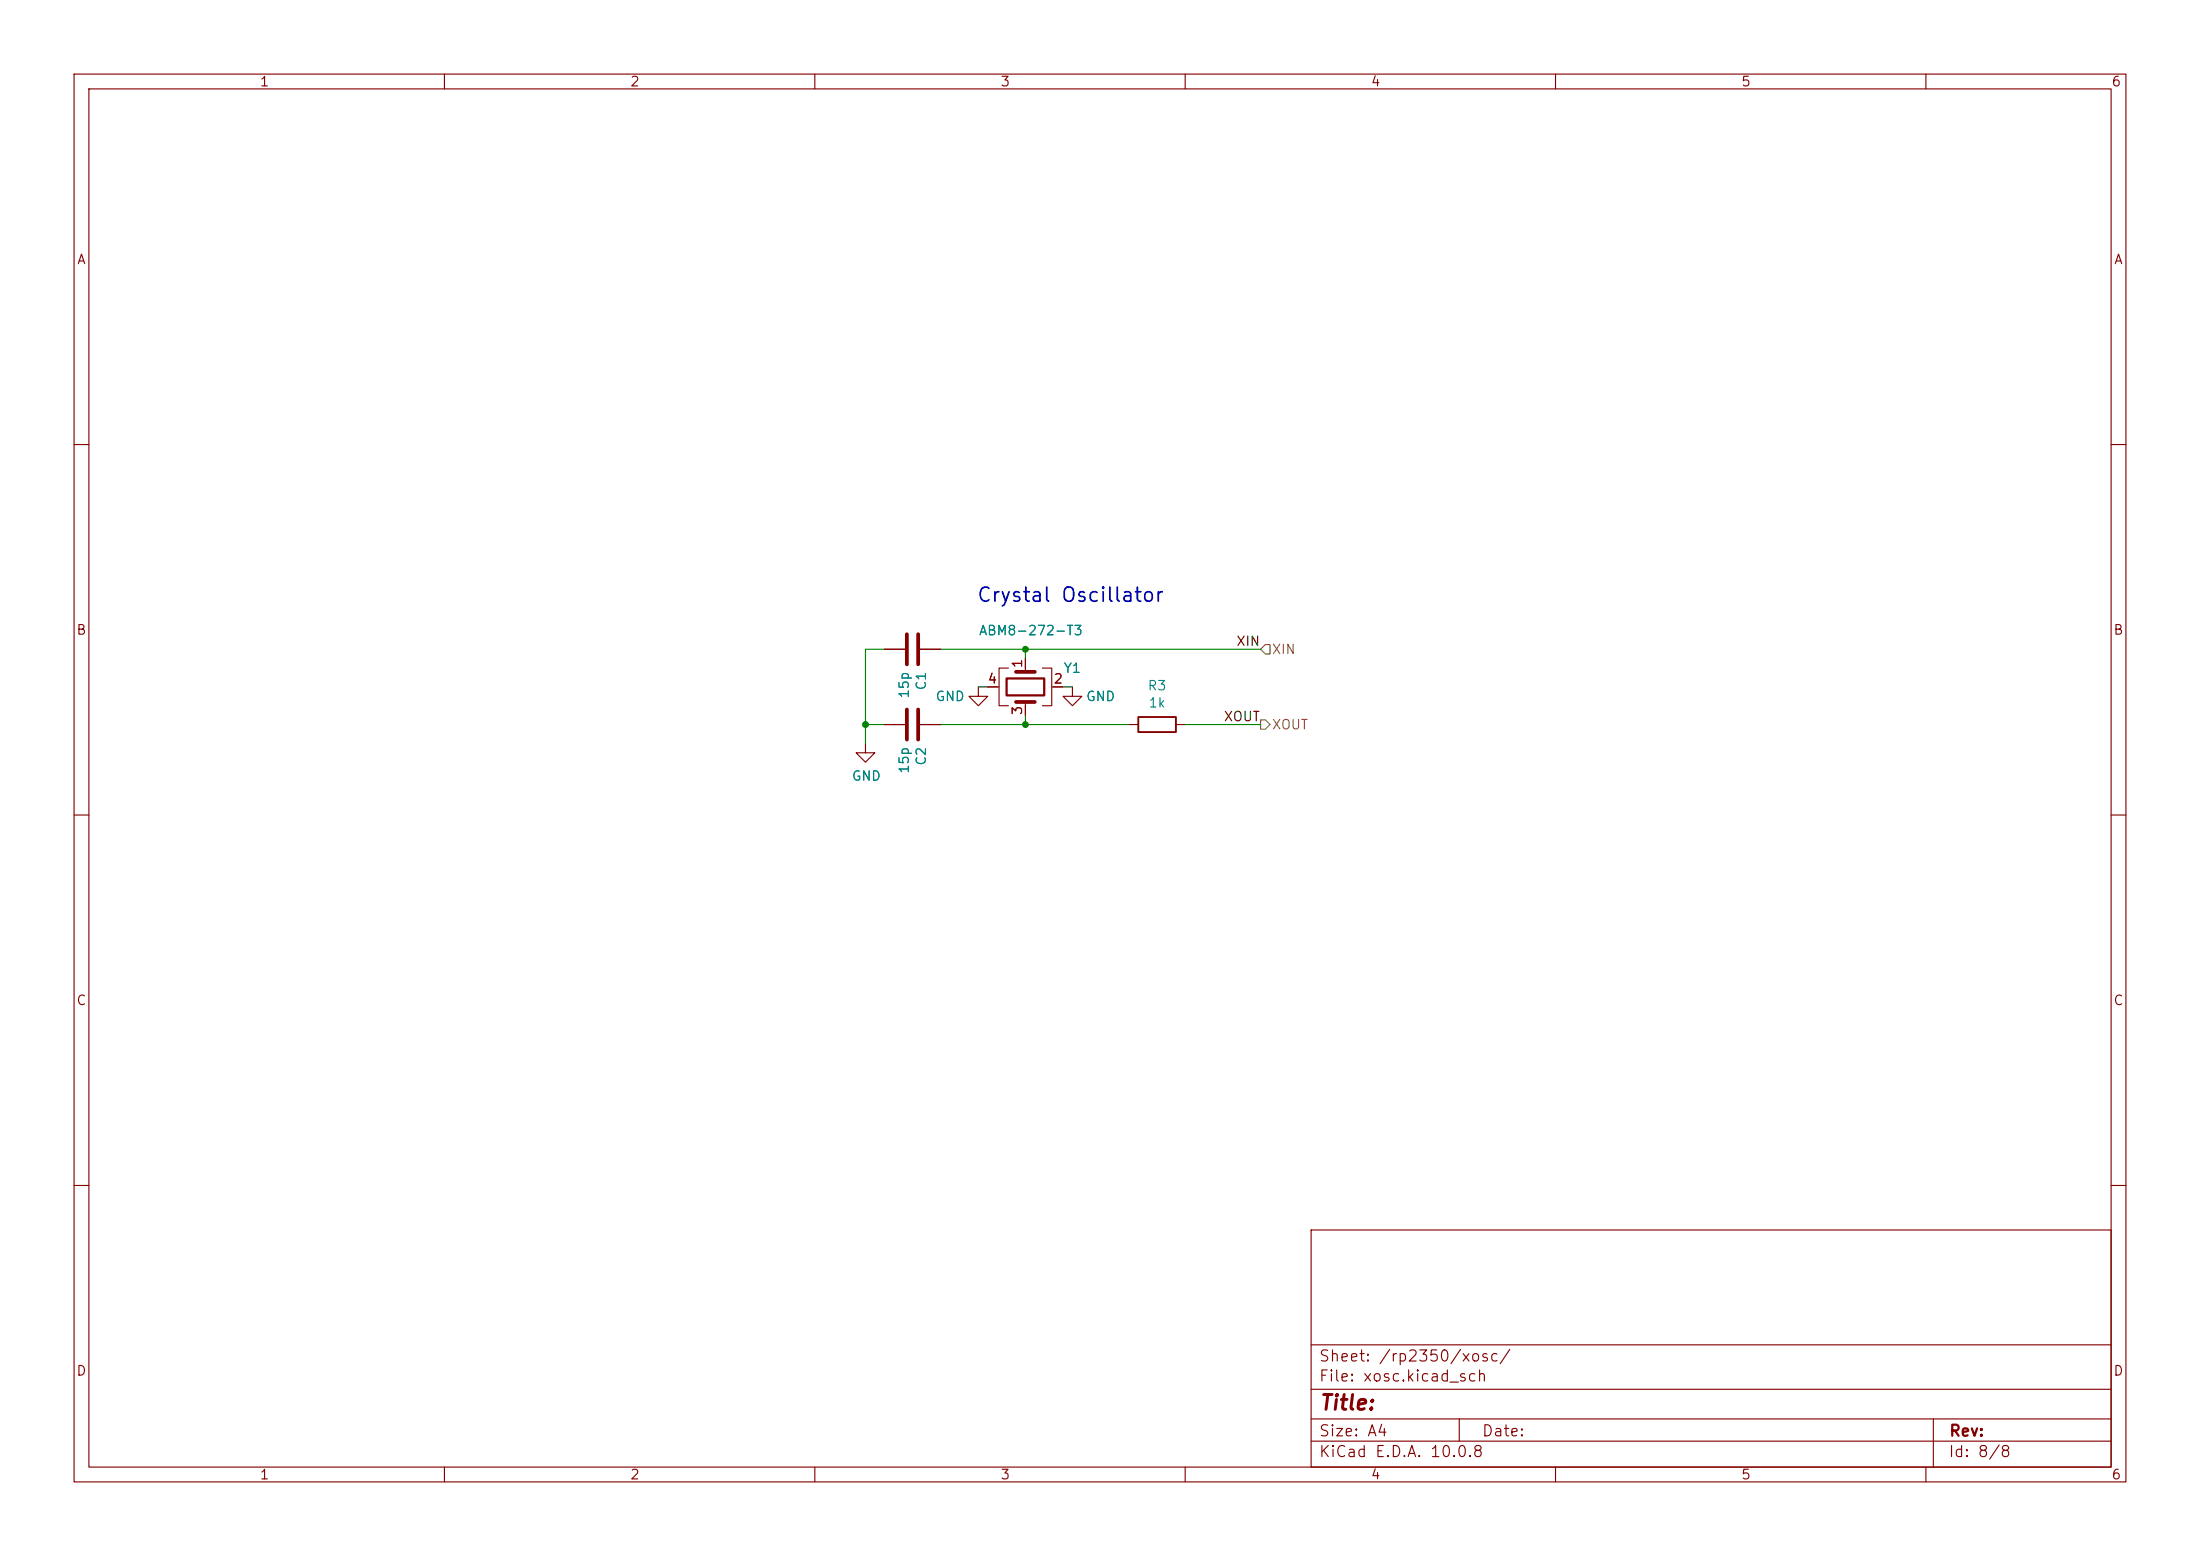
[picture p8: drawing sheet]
(kicad_sch
 (version 20260306)
 (generator "eeschema")
 (generator_version "10.0")
 (paper "A4")
 (lib_symbols
  (symbol "Device:C"
   (pin_numbers (hide yes))
   (pin_names
    (offset 0.254)) (exclude_from_sim no) (in_bom yes) (on_board yes)
   (in_pos_files yes)
   (duplicate_pin_numbers_are_jumpers no)
   (property "Reference" "C" (at 0.635 2.54 0) (show_name no) (do_not_autoplace no) (effects (font (size 1.27 1.27)) (justify left)))
   (property "Value" "C" (at 0.635 -2.54 0) (show_name no) (do_not_autoplace no) (effects (font (size 1.27 1.27)) (justify left)))
   (property "Footprint" "" (at 0.9652 -3.81 0) (show_name no) (do_not_autoplace no) (hide yes) (effects (font (size 1.27 1.27))))
   (property "Datasheet" "" (at 0 0 0) (show_name no) (do_not_autoplace no) (hide yes) (effects (font (size 1.27 1.27))))
   (property "Description" "Unpolarized capacitor" (at 0 0 0) (show_name no) (do_not_autoplace no) (hide yes) (effects (font (size 1.27 1.27))))
   (symbol "C_0_1"
    (polyline (pts (xy -2.032 0.762) (xy 2.032 0.762)) (stroke (width 0.508) (type default)) (fill (type none)))
    (polyline (pts (xy -2.032 -0.762) (xy 2.032 -0.762)) (stroke (width 0.508) (type default)) (fill (type none))))
   (symbol "C_1_1"
    (pin passive line (at 0 3.81 270) (length 2.794) (name "" (effects (font (size 1.27 1.27)))) (number "1" (effects (font (size 1.27 1.27)))))
    (pin passive line (at 0 -3.81 90) (length 2.794) (name "" (effects (font (size 1.27 1.27)))) (number "2" (effects (font (size 1.27 1.27))))))
   (embedded_fonts no))
  (symbol "Device:Crystal_GND24"
   (pin_names
    (offset 1.016) (hide yes)) (exclude_from_sim no) (in_bom yes) (on_board yes)
   (in_pos_files yes)
   (duplicate_pin_numbers_are_jumpers no)
   (property "Reference" "Y" (at 3.175 5.08 0) (show_name no) (do_not_autoplace no) (effects (font (size 1.27 1.27)) (justify left)))
   (property "Value" "Crystal_GND24" (at 3.175 3.175 0) (show_name no) (do_not_autoplace no) (effects (font (size 1.27 1.27)) (justify left)))
   (property "Footprint" "" (at 0 0 0) (show_name no) (do_not_autoplace no) (hide yes) (effects (font (size 1.27 1.27))))
   (property "Datasheet" "" (at 0 0 0) (show_name no) (do_not_autoplace no) (hide yes) (effects (font (size 1.27 1.27))))
   (property "Description" "Four pin crystal, GND on pins 2 and 4" (at 0 0 0) (show_name no) (do_not_autoplace no) (hide yes) (effects (font (size 1.27 1.27))))
   (symbol "Crystal_GND24_0_1"
    (polyline (pts (xy -2.54 2.286) (xy -2.54 3.556) (xy 2.54 3.556) (xy 2.54 2.286)) (stroke (width 0) (type default)) (fill (type none)))
    (polyline (pts (xy -2.54 0) (xy -2.032 0)) (stroke (width 0) (type default)) (fill (type none)))
    (polyline (pts (xy -2.54 -2.286) (xy -2.54 -3.556) (xy 2.54 -3.556) (xy 2.54 -2.286)) (stroke (width 0) (type default)) (fill (type none)))
    (polyline (pts (xy -2.032 -1.27) (xy -2.032 1.27)) (stroke (width 0.508) (type default)) (fill (type none)))
    (rectangle (start -1.143 2.54) (end 1.143 -2.54) (stroke (width 0.3048) (type default)) (fill (type none)))
    (polyline (pts (xy 0 3.556) (xy 0 3.81)) (stroke (width 0) (type default)) (fill (type none)))
    (polyline (pts (xy 0 -3.81) (xy 0 -3.556)) (stroke (width 0) (type default)) (fill (type none)))
    (polyline (pts (xy 2.032 0) (xy 2.54 0)) (stroke (width 0) (type default)) (fill (type none)))
    (polyline (pts (xy 2.032 -1.27) (xy 2.032 1.27)) (stroke (width 0.508) (type default)) (fill (type none))))
   (symbol "Crystal_GND24_1_1"
    (pin passive line (at -3.81 0 0) (length 1.27) (name "1" (effects (font (size 1.27 1.27)))) (number "1" (effects (font (size 1.27 1.27)))))
    (pin passive line (at 0 5.08 270) (length 1.27) (name "2" (effects (font (size 1.27 1.27)))) (number "2" (effects (font (size 1.27 1.27)))))
    (pin passive line (at 3.81 0 180) (length 1.27) (name "3" (effects (font (size 1.27 1.27)))) (number "3" (effects (font (size 1.27 1.27)))))
    (pin passive line (at 0 -5.08 90) (length 1.27) (name "4" (effects (font (size 1.27 1.27)))) (number "4" (effects (font (size 1.27 1.27))))))
   (embedded_fonts no))
  (symbol "Device:R"
   (pin_numbers (hide yes))
   (pin_names
    (offset 0)) (exclude_from_sim no) (in_bom yes) (on_board yes)
   (in_pos_files yes)
   (duplicate_pin_numbers_are_jumpers no)
   (property "Reference" "R" (at 2.032 0 90) (show_name no) (do_not_autoplace no) (effects (font (size 1.27 1.27))))
   (property "Value" "R" (at 0 0 90) (show_name no) (do_not_autoplace no) (effects (font (size 1.27 1.27))))
   (property "Footprint" "" (at -1.778 0 90) (show_name no) (do_not_autoplace no) (hide yes) (effects (font (size 1.27 1.27))))
   (property "Datasheet" "" (at 0 0 0) (show_name no) (do_not_autoplace no) (hide yes) (effects (font (size 1.27 1.27))))
   (property "Description" "Resistor" (at 0 0 0) (show_name no) (do_not_autoplace no) (hide yes) (effects (font (size 1.27 1.27))))
   (symbol "R_0_1"
    (rectangle (start -1.016 -2.54) (end 1.016 2.54) (stroke (width 0.254) (type default)) (fill (type none))))
   (symbol "R_1_1"
    (pin passive line (at 0 3.81 270) (length 1.27) (name "" (effects (font (size 1.27 1.27)))) (number "1" (effects (font (size 1.27 1.27)))))
    (pin passive line (at 0 -3.81 90) (length 1.27) (name "" (effects (font (size 1.27 1.27)))) (number "2" (effects (font (size 1.27 1.27))))))
   (embedded_fonts no))
  (symbol "power:GND"
   (power global)
   (pin_names
    (offset 0)) (exclude_from_sim no) (in_bom yes) (on_board yes)
   (in_pos_files yes)
   (duplicate_pin_numbers_are_jumpers no)
   (property "Reference" "#PWR" (at 0 -6.35 0) (show_name no) (do_not_autoplace no) (hide yes) (effects (font (size 1.27 1.27))))
   (property "Value" "GND" (at 0 -3.81 0) (show_name no) (do_not_autoplace no) (effects (font (size 1.27 1.27))))
   (property "Footprint" "" (at 0 0 0) (show_name no) (do_not_autoplace no) (hide yes) (effects (font (size 1.27 1.27))))
   (property "Datasheet" "" (at 0 0 0) (show_name no) (do_not_autoplace no) (hide yes) (effects (font (size 1.27 1.27))))
   (property "Description" "Power symbol creates a global label with name \"GND\" , ground" (at 0 0 0) (show_name no) (do_not_autoplace no) (hide yes) (effects (font (size 1.27 1.27))))
   (symbol "GND_0_1"
    (polyline (pts (xy 0 0) (xy 0 -1.27) (xy 1.27 -1.27) (xy 0 -2.54) (xy -1.27 -1.27) (xy 0 -1.27)) (stroke (width 0) (type default)) (fill (type none))))
   (symbol "GND_1_1"
    (pin power_in line (at 0 0 270) (length 0) (hide yes) (name "GND" (effects (font (size 1.27 1.27)))) (number "1" (effects (font (size 1.27 1.27))))))
   (embedded_fonts no)))
 (text "Crystal Oscillator"
  (exclude_from_sim no)
  (at 144.526 80.518 0)
  (effects (font (size 1.905 1.905) (thickness 0.2381))))
 (junction
  (at 116.84 97.79)
  (diameter 0)
  (color 0 0 0 0))
 (junction
  (at 138.43 97.79)
  (diameter 0)
  (color 0 0 0 0))
 (junction
  (at 138.43 87.63)
  (diameter 0)
  (color 0 0 0 0))
 (wire
  (pts (xy 116.84 97.79) (xy 116.84 100.33))
  (stroke (width 0) (type default)))
 (wire
  (pts (xy 119.38 97.79) (xy 116.84 97.79))
  (stroke (width 0) (type default)))
 (wire
  (pts (xy 116.84 87.63) (xy 116.84 97.79))
  (stroke (width 0) (type default)))
 (wire
  (pts (xy 132.08 92.71) (xy 133.35 92.71))
  (stroke (width 0) (type default)))
 (wire
  (pts (xy 138.43 96.52) (xy 138.43 97.79))
  (stroke (width 0) (type default)))
 (wire
  (pts (xy 138.43 88.9) (xy 138.43 87.63))
  (stroke (width 0) (type default)))
 (wire
  (pts (xy 119.38 87.63) (xy 116.84 87.63))
  (stroke (width 0) (type default)))
 (wire
  (pts (xy 160.02 97.79) (xy 170.18 97.79))
  (stroke (width 0) (type default)))
 (wire
  (pts (xy 127 87.63) (xy 138.43 87.63))
  (stroke (width 0) (type default)))
 (wire
  (pts (xy 143.51 92.71) (xy 144.78 92.71))
  (stroke (width 0) (type default)))
 (wire
  (pts (xy 138.43 87.63) (xy 170.18 87.63))
  (stroke (width 0) (type default)))
 (wire
  (pts (xy 138.43 97.79) (xy 152.4 97.79))
  (stroke (width 0) (type default)))
 (wire
  (pts (xy 127 97.79) (xy 138.43 97.79))
  (stroke (width 0) (type default)))
 (label "XOUT"
  (at 170.18 97.79 180)
  (effects (font (size 1.27 1.27)) (justify right bottom)))
 (label "XIN"
  (at 170.18 87.63 180)
  (effects (font (size 1.27 1.27)) (justify right bottom)))
 (hierarchical_label "XOUT"
  (shape output)
  (at 170.18 97.79 0)
  (effects (font (size 1.27 1.27)) (justify left)))
 (hierarchical_label "XIN"
  (shape input)
  (at 170.18 87.63 0)
  (effects (font (size 1.27 1.27)) (justify left)))
 (symbol
  (lib_id "Device:C")
  (at 123.19 87.63 270)
  (unit 1)
  (body_style 1)
  (exclude_from_sim no)
  (in_bom yes)
  (on_board yes)
  (in_pos_files yes)
  (dnp no)
  (property "Reference" "C1" (at 124.3584 90.551 0) (show_name no) (do_not_autoplace no) (effects (font (size 1.27 1.27)) (justify left)))
  (property "Value" "15p" (at 122.047 90.551 0) (show_name no) (do_not_autoplace no) (effects (font (size 1.27 1.27)) (justify left)))
  (property "Footprint" "Capacitor_SMD:C_0805_2012Metric" (at 119.38 88.5952 0) (hide yes) (show_name no) (do_not_autoplace no) (effects (font (size 1.27 1.27))))
  (property "Datasheet" "" (at 123.19 87.63 0) (hide yes) (show_name no) (do_not_autoplace no) (effects (font (size 1.27 1.27))))
  (property "Description" "" (at 123.19 87.63 0) (hide yes) (show_name no) (do_not_autoplace no) (effects (font (size 1.27 1.27))))
  (property "MPN" "GJM1555C1H150GB01D" (at 87.63 -162.56 0) (hide yes) (show_name no) (do_not_autoplace no) (effects (font (size 1.27 1.27))))
  (property "Purchase URL" "https://www.digikey.com/en/products/detail/murata-electronics/GJM1555C1H150GB01D/2592856" (at 87.63 -162.56 0) (hide yes) (show_name no) (do_not_autoplace no) (effects (font (size 1.27 1.27))))
  (pin "1")
  (pin "2"))
 (symbol
  (lib_id "power:GND")
  (at 132.08 92.71 0)
  (unit 1)
  (body_style 1)
  (exclude_from_sim no)
  (in_bom yes)
  (on_board yes)
  (in_pos_files yes)
  (dnp no)
  (property "Reference" "#PWR0120" (at 132.08 99.06 0) (hide yes) (show_name no) (do_not_autoplace no) (effects (font (size 1.27 1.27))))
  (property "Value" "GND" (at 128.27 93.98 0) (show_name no) (do_not_autoplace no) (effects (font (size 1.27 1.27))))
  (property "Footprint" "" (at 132.08 92.71 0) (hide yes) (show_name no) (do_not_autoplace no) (effects (font (size 1.27 1.27))))
  (property "Datasheet" "" (at 132.08 92.71 0) (hide yes) (show_name no) (do_not_autoplace no) (effects (font (size 1.27 1.27))))
  (property "Description" "" (at 132.08 92.71 0) (hide yes) (show_name no) (do_not_autoplace no) (effects (font (size 1.27 1.27))))
  (pin "1"))
 (symbol
  (lib_id "Device:C")
  (at 123.19 97.79 270)
  (unit 1)
  (body_style 1)
  (exclude_from_sim no)
  (in_bom yes)
  (on_board yes)
  (in_pos_files yes)
  (dnp no)
  (property "Reference" "C2" (at 124.3584 100.711 0) (show_name no) (do_not_autoplace no) (effects (font (size 1.27 1.27)) (justify left)))
  (property "Value" "15p" (at 122.047 100.711 0) (show_name no) (do_not_autoplace no) (effects (font (size 1.27 1.27)) (justify left)))
  (property "Footprint" "Capacitor_SMD:C_0805_2012Metric" (at 119.38 98.7552 0) (hide yes) (show_name no) (do_not_autoplace no) (effects (font (size 1.27 1.27))))
  (property "Datasheet" "" (at 123.19 97.79 0) (hide yes) (show_name no) (do_not_autoplace no) (effects (font (size 1.27 1.27))))
  (property "Description" "" (at 123.19 97.79 0) (hide yes) (show_name no) (do_not_autoplace no) (effects (font (size 1.27 1.27))))
  (property "MPN" "GJM1555C1H150GB01D" (at 87.63 -162.56 0) (hide yes) (show_name no) (do_not_autoplace no) (effects (font (size 1.27 1.27))))
  (property "Purchase URL" "https://www.digikey.com/en/products/detail/murata-electronics/GJM1555C1H150GB01D/2592856" (at 87.63 -162.56 0) (hide yes) (show_name no) (do_not_autoplace no) (effects (font (size 1.27 1.27))))
  (pin "1")
  (pin "2"))
 (symbol
  (lib_id "Device:Crystal_GND24")
  (at 138.43 92.71 270)
  (unit 1)
  (body_style 1)
  (exclude_from_sim no)
  (in_bom yes)
  (on_board yes)
  (in_pos_files yes)
  (dnp no)
  (property "Reference" "Y1" (at 143.51 90.17 90) (show_name no) (do_not_autoplace no) (effects (font (size 1.27 1.27)) (justify left)))
  (property "Value" "ABM8-272-T3" (at 132.08 85.09 90) (show_name no) (do_not_autoplace no) (effects (font (size 1.27 1.27)) (justify left)))
  (property "Footprint" "Crystal:Crystal_SMD_3225-4Pin_3.2x2.5mm" (at 138.43 92.71 0) (hide yes) (show_name no) (do_not_autoplace no) (effects (font (size 1.27 1.27))))
  (property "Datasheet" "" (at 138.43 92.71 0) (hide yes) (show_name no) (do_not_autoplace no) (effects (font (size 1.27 1.27))))
  (property "Description" "" (at 138.43 92.71 0) (hide yes) (show_name no) (do_not_autoplace no) (effects (font (size 1.27 1.27))))
  (property "MPN" "ABM8-272-T3" (at 87.63 -162.56 0) (hide yes) (show_name no) (do_not_autoplace no) (effects (font (size 1.27 1.27))))
  (property "Purchase URL" "https://www.digikey.com/en/products/detail/abracon-llc/ABM8-272-T3/22472366" (at 87.63 -162.56 0) (hide yes) (show_name no) (do_not_autoplace no) (effects (font (size 1.27 1.27))))
  (pin "1")
  (pin "2")
  (pin "3")
  (pin "4"))
 (symbol
  (lib_id "Device:R")
  (at 156.21 97.79 270)
  (unit 1)
  (body_style 1)
  (exclude_from_sim no)
  (in_bom yes)
  (on_board yes)
  (in_pos_files yes)
  (dnp no)
  (property "Reference" "R3" (at 156.21 92.5322 90) (show_name no) (do_not_autoplace no) (effects (font (size 1.27 1.27))))
  (property "Value" "1k" (at 156.21 94.8436 90) (show_name no) (do_not_autoplace no) (effects (font (size 1.27 1.27))))
  (property "Footprint" "Resistor_SMD:R_0805_2012Metric_Pad1.20x1.40mm_HandSolder" (at 156.21 96.012 90) (hide yes) (show_name no) (do_not_autoplace no) (effects (font (size 1.27 1.27))))
  (property "Datasheet" "" (at 156.21 97.79 0) (hide yes) (show_name no) (do_not_autoplace no) (effects (font (size 1.27 1.27))))
  (property "Description" "" (at 156.21 97.79 0) (hide yes) (show_name no) (do_not_autoplace no) (effects (font (size 1.27 1.27))))
  (property "MPN" "RC0402JR-071KL" (at 87.63 -162.56 0) (hide yes) (show_name no) (do_not_autoplace no) (effects (font (size 1.27 1.27))))
  (property "Purchase URL" "https://www.digikey.com/en/products/detail/yageo/RC0402JR-071KL/726408" (at 87.63 -162.56 0) (hide yes) (show_name no) (do_not_autoplace no) (effects (font (size 1.27 1.27))))
  (pin "1")
  (pin "2"))
 (symbol
  (lib_id "power:GND")
  (at 116.84 100.33 0)
  (unit 1)
  (body_style 1)
  (exclude_from_sim no)
  (in_bom yes)
  (on_board yes)
  (in_pos_files yes)
  (dnp no)
  (property "Reference" "#PWR0121" (at 116.84 106.68 0) (hide yes) (show_name no) (do_not_autoplace no) (effects (font (size 1.27 1.27))))
  (property "Value" "GND" (at 116.967 104.7242 0) (show_name no) (do_not_autoplace no) (effects (font (size 1.27 1.27))))
  (property "Footprint" "" (at 116.84 100.33 0) (hide yes) (show_name no) (do_not_autoplace no) (effects (font (size 1.27 1.27))))
  (property "Datasheet" "" (at 116.84 100.33 0) (hide yes) (show_name no) (do_not_autoplace no) (effects (font (size 1.27 1.27))))
  (property "Description" "" (at 116.84 100.33 0) (hide yes) (show_name no) (do_not_autoplace no) (effects (font (size 1.27 1.27))))
  (pin "1"))
 (symbol
  (lib_id "power:GND")
  (at 144.78 92.71 0)
  (unit 1)
  (body_style 1)
  (exclude_from_sim no)
  (in_bom yes)
  (on_board yes)
  (in_pos_files yes)
  (dnp no)
  (property "Reference" "#PWR0119" (at 144.78 99.06 0) (hide yes) (show_name no) (do_not_autoplace no) (effects (font (size 1.27 1.27))))
  (property "Value" "GND" (at 148.59 93.98 0) (show_name no) (do_not_autoplace no) (effects (font (size 1.27 1.27))))
  (property "Footprint" "" (at 144.78 92.71 0) (hide yes) (show_name no) (do_not_autoplace no) (effects (font (size 1.27 1.27))))
  (property "Datasheet" "" (at 144.78 92.71 0) (hide yes) (show_name no) (do_not_autoplace no) (effects (font (size 1.27 1.27))))
  (property "Description" "" (at 144.78 92.71 0) (hide yes) (show_name no) (do_not_autoplace no) (effects (font (size 1.27 1.27))))
  (pin "1")))
